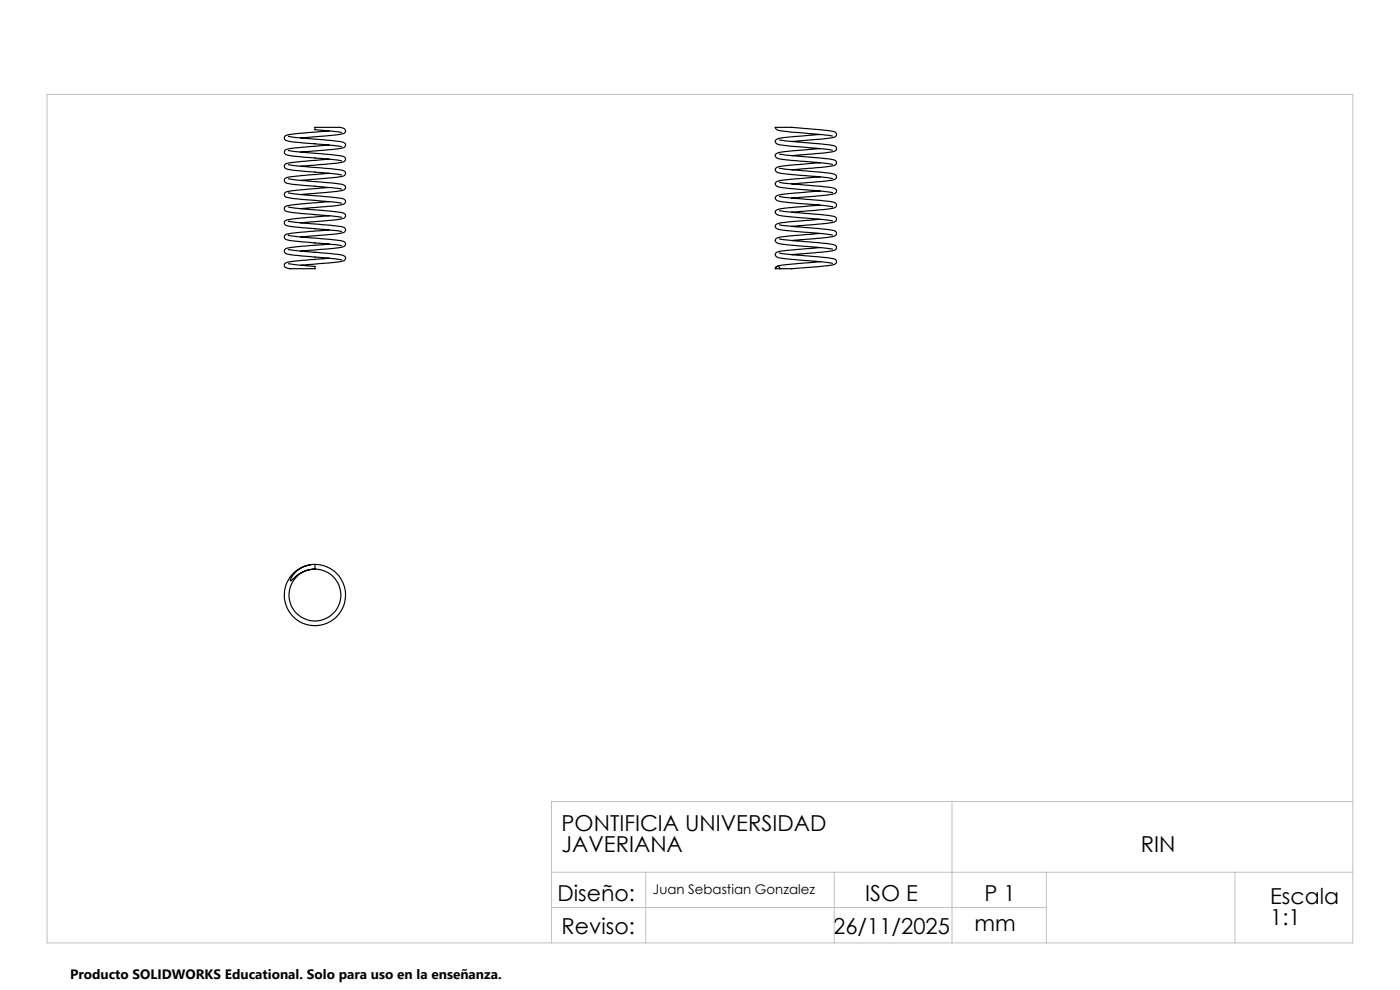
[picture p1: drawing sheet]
<svg xmlns="http://www.w3.org/2000/svg" width="297mm" height="210mm" viewBox="0 0 297 210" stroke-linecap="round" stroke-linejoin="round" font-family="sans-serif">
<g fill="none" stroke="#000" stroke-width=".25">
<path d="M61.2 37.9l2.4 .4 4.7 .3a14.2 14.2 0 0 1 4.9 .8l.1 .4-.3 .4a42.8 42.8 0 0 1-7.6 .9l-1.6 .2M61.2 34.9l7.1 .7a14.2 14.2 0 0 1 4.9 .8l.1 .4-.3 .4a42.8 42.8 0 0 1-7.6 .9l-1.6 .2M61.2 31.9l7.1 .7a14.2 14.2 0 0 1 4.9 .8l.1 .4-.3 .4a42.8 42.8 0 0 1-7.6 .9l-1.6 .2M61.2 28.9l7.1 .7a14.2 14.2 0 0 1 4.9 .8l.1 .4-.3 .4a42.8 42.8 0 0 1-7.6 .9l-1.6 .2M69.8 39.8l-3.7 .3a21.2 21.2 0 0 0-5.6 .7l-.1 .2a.81 .81 0 0 0 1 1l11.1 1.1M69.8 36.8l-3.7 .3a21.2 21.2 0 0 0-5.6 .7l-.1 .2a.82 .82 0 0 0 1 1l11.1 1.1M69.8 33.8l-3.7 .3a21.2 21.2 0 0 0-5.6 .7l-.1 .2a.82 .82 0 0 0 1 1l11.1 1.1M69.8 30.8l-3.4 .2a22.8 22.8 0 0 0-5.9 .8l-.1 .2a.82 .82 0 0 0 1 1l11.1 1.1M69.8 27.8l-3.4 .2a22.8 22.8 0 0 0-5.9 .8l-.1 .2a.82 .82 0 0 0 1 1l11.1 1.1M72.5 28.1l-5.7-.6v-.5h2a11.3 11.3 0 0 1 4.1 .2 .67 .67 0 0 1 .3 .8 .67 .67 0 0 1-.7 .5l-8.7 .8M165.3 38.7l6.8 .7a19.5 19.5 0 0 1 5.1 .7l.2 .2-.1 .6a15.9 15.9 0 0 1-5.2 .8l-4.1 .3M165.3 35.7l6.8 .7a19.5 19.5 0 0 1 5.1 .7l.2 .2-.1 .6a15.9 15.9 0 0 1-5.2 .8l-4.1 .3"/>
<path d="M165.3 32.7l6.8 .7a19.5 19.5 0 0 1 5.1 .7l.2 .2-.1 .6a15.9 15.9 0 0 1-5.2 .8l-4.1 .3M165.3 29.7l6.8 .7a19.5 19.5 0 0 1 5.1 .7l.2 .2-.1 .6a15.9 15.9 0 0 1-5.2 .8l-4.1 .3M174 37.5l-3.5 .3a19.1 19.1 0 0 0-5.8 .8 .68 .68 0 0 0-.1 .8 .68 .68 0 0 0 .8 .3l11.2 1.1M174 34.5l-3.5 .3a19.1 19.1 0 0 0-5.8 .8 .68 .68 0 0 0-.1 .8 .68 .68 0 0 0 .8 .3l11.2 1.1M174 31.5l-3.5 .3a19.1 19.1 0 0 0-5.8 .8 .68 .68 0 0 0-.1 .8 .68 .68 0 0 0 .8 .3l11.2 1.1M174 28.5l-3.5 .3a19.1 19.1 0 0 0-5.8 .8 .68 .68 0 0 0-.1 .8 .68 .68 0 0 0 .8 .3l11.2 1.1M176.6 28.8l-6.1-.6a18.4 18.4 0 0 1-5.8-.8l-.2-.4h3.5l4.1 .4a19.5 19.5 0 0 1 5.1 .7l.2 .2-.1 .6a15 15 0 0 1-5.2 .8l-4.1 .3M61.2 52.9l7.1 .7a13.4 13.4 0 0 1 4.9 .8l.1 .4-.2 .4a29.7 29.7 0 0 1-7.3 .9l-2 .2M61.2 49.9l7.1 .8a13.4 13.4 0 0 1 4.9 .7l.1 .4-.2 .4a29.7 29.7 0 0 1-7.3 .9l-2 .2M61.2 46.9l7.1 .8a13.4 13.4 0 0 1 4.9 .7l.1 .4-.2 .4-.6 .3-8.7 .8M61.2 43.9l2.4 .4 4.7 .3a14.2 14.2 0 0 1 4.9 .8l.1 .4-.3 .4a42.8 42.8 0 0 1-7.6 .9l-1.6 .2M61.2 40.9l2.4 .4 4.7 .3a14.2 14.2 0 0 1 4.9 .8l.1 .4-.3 .4a42.8 42.8 0 0 1-7.6 .9l-1.6 .2"/>
<path d="M69.8 48.8l-3.7 .3a18.2 18.2 0 0 0-5.6 .7l-.1 .2a.69 .69 0 0 0 .8 .9l11.3 1.2M69.8 51.8l-3.7 .3a18.2 18.2 0 0 0-5.6 .7l-.1 .2a.68 .68 0 0 0 .8 .9l11.3 1.2M69.8 45.8l-3.7 .3a18.2 18.2 0 0 0-5.6 .7l-.1 .2a.69 .69 0 0 0 .8 .9l11.3 1.2M69.8 42.8l-3.7 .3a18.2 18.2 0 0 0-5.6 .7l-.1 .2a.81 .81 0 0 0 1 1l11.1 1.1M69.8 54.8l-3.7 .3a18.2 18.2 0 0 0-5.6 .7l-.1 .2a.68 .68 0 0 0 .8 .9l5.6 .1v-.5l-5.6-.6M164.6 56.7a.48 .48 0 0 1 .5-.2 .48 .48 0 0 1 .4 .5h-1zM165.3 50.7l6.8 .7a19.5 19.5 0 0 1 5.1 .7l.2 .2-.1 .6a15.9 15.9 0 0 1-5.2 .8l-4.1 .3M165.3 47.7l6.8 .7a19.5 19.5 0 0 1 5.1 .7l.2 .2-.1 .6a15.9 15.9 0 0 1-5.2 .8l-4.1 .3M165.3 44.7l6.8 .7a19.5 19.5 0 0 1 5.1 .7l.2 .2-.1 .6a15.9 15.9 0 0 1-5.2 .8l-4.1 .3M165.3 41.7l6.8 .7a19.5 19.5 0 0 1 5.1 .7l.2 .2-.1 .6a15.9 15.9 0 0 1-5.2 .8l-4.1 .3M165.3 53.7l6.8 .7a19.5 19.5 0 0 1 5.1 .7l.2 .6-.2 .3a34.6 34.6 0 0 1-7.2 .8l-2 .2h-2.5M174 49.5l-3.5 .3a23.3 23.3 0 0 0-5.8 .8 .64 .64 0 0 0-.1 .7 .64 .64 0 0 0 .7 .4l11.3 1.2"/>
<path d="M174 52.5l-3.5 .3a23.3 23.3 0 0 0-5.8 .8 .64 .64 0 0 0-.1 .7 .64 .64 0 0 0 .7 .4l11.3 1.2M174 46.5l-3.5 .3a23.3 23.3 0 0 0-5.8 .8 .64 .64 0 0 0-.1 .7 .64 .64 0 0 0 .7 .4l11.3 1.2M174 43.5l-3.5 .3a19.1 19.1 0 0 0-5.8 .8 .68 .68 0 0 0-.1 .8 .68 .68 0 0 0 .8 .3l11.2 1.2M174 40.5l-3.5 .3a19.1 19.1 0 0 0-5.8 .8 .68 .68 0 0 0-.1 .8 .68 .68 0 0 0 .8 .3l11.2 1.1M174 55.5l-3.5 .3a23.3 23.3 0 0 0-5.8 .8l-.1 .1M66.8 119.7a6.5 6.5 0 0 1 5.8 9.5 6.5 6.5 0 0 1-11.1 .8 6.5 6.5 0 0 1 4.4-10.2M66.8 119.7a5.3 5.3 0 0 0-5.2 3.5 8.8 8.8 0 0 1 5.2-2.5M66.8 119.7v1"/>
<circle cx="66.8" cy="126.2" r="5.5"/>
</g>
<path d="M10 20h277v180h-277zM202 170v30M287 170h-170v30M117 185h170M117 192.5h105M137 185v15M177 185v15M222 185v15M262 185v15" fill="none" stroke="#c0c0c0" stroke-width=".21"/>
<g font-size="4.7">
<text x="119.1" y="176.3">PONTIFICIA UNIVERSIDAD</text>
<text x="119.1" y="180.8">JAVERIANA</text>
<text x="242" y="180.8">RIN</text>
<text x="118.3" y="191.1">Diseño:</text>
<text x="183.5" y="191.1">ISO E</text>
<text x="208.9" y="191.1">P 1</text>
<text x="269.5" y="191.8">Escala</text>
<text x="206.8" y="197.4">mm</text>
<text x="269.5" y="196.3">1:1</text>
<text x="119.1" y="198.2">Reviso:</text>
<text x="176.8" y="198.2">26/11/2025</text>
</g>
<text font-size="2.9" x="14.9" y="207.6">Producto SOLIDWORKS Educational. Solo para uso en la enseñanza.</text>
<text font-size="2.8" x="138.5" y="189.7">Juan Sebastian Gonzalez</text>
</svg>
